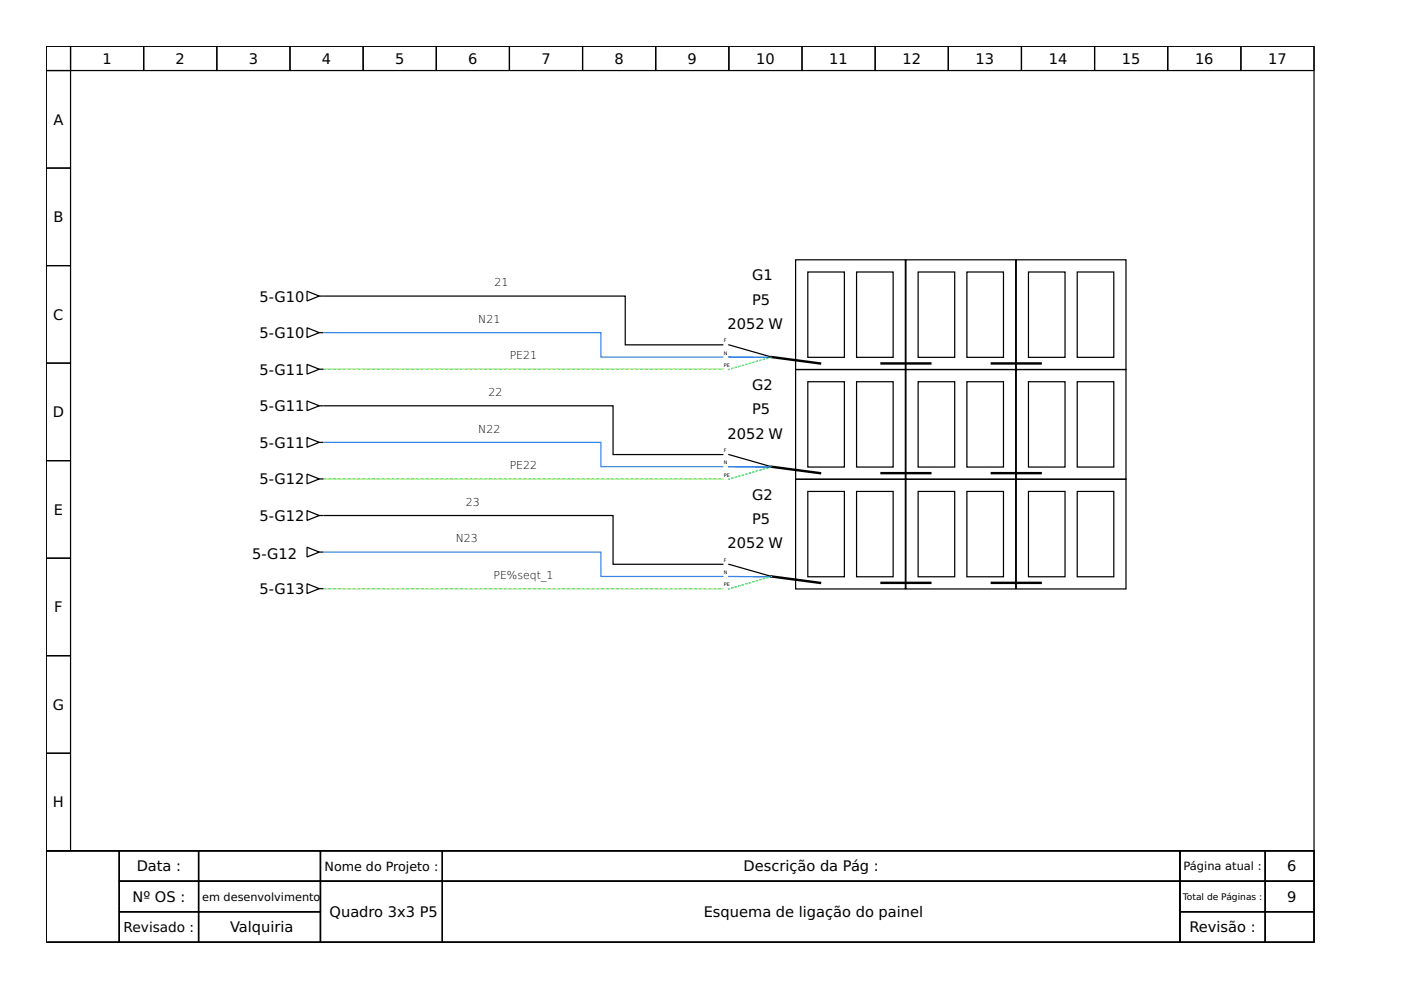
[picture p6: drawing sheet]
<svg xmlns="http://www.w3.org/2000/svg" width="297mm" height="210mm" viewBox="0 0 297 210" stroke-linecap="round" stroke-linejoin="round" font-family="sans-serif">
<g fill="none" stroke="#000" stroke-width=".26">
<path d="M9.8 9.8h268.8v170.6h-268.8zM9.8 9.8h5.2v5.2h-5.2zM9.8 15h5.2v20.6h-5.2zM15 9.8h15.5v5.2h-15.5zM30.5 9.8h15.5v5.2h-15.5zM46 9.8h15.5v5.2h-15.5zM61.5 9.8h15.5v5.2h-15.5zM77 9.8h15.5v5.2h-15.5zM92.5 9.8h15.5v5.2h-15.5zM108 9.8h15.5v5.2h-15.5zM123.5 9.8h15.5v5.2h-15.5zM139 9.8h15.5v5.2h-15.5z"/>
<path d="M154.5 9.8h15.5v5.2h-15.5zM170 9.8h15.6v5.2h-15.6zM185.6 9.8h15.5v5.2h-15.5zM201.1 9.8h15.5v5.2h-15.5zM216.6 9.8h15.5v5.2h-15.5zM232.1 9.8h15.5v5.2h-15.5zM247.6 9.8h15.5v5.2h-15.5zM263.1 9.8h15.5v5.2h-15.5zM9.8 35.6h5.2v20.7h-5.2zM9.8 56.3h5.2v20.7h-5.2zM168.7 55.1h23.2v23.2h-23.2zM171.3 57.7h7.7v18.1h-7.7z"/>
<path d="M181.6 57.7h7.8v18.1h-7.8zM192.1 55.1h23.2v23.2h-23.2zM194.7 57.7h7.7v18.1h-7.7zM205 57.7h7.8v18.1h-7.8zM215.5 55.1h23.2v23.2h-23.2zM218.1 57.7h7.7v18.1h-7.7zM228.4 57.7h7.7v18.1h-7.7zM9.8 77h5.2v20.7h-5.2zM65.1 69.5l2.6 1-2.6 1.1zM65.1 61.7l2.6 1.1-2.6 1zM65.1 77.3l2.6 1-2.6 1zM67.7 70.5h.8"/>
<path d="M67.7 62.8h.8M67.7 78.3h.8M68.7 62.8h63.9v10.3h20.6M154.5 73.1l9.1 2.6M168.7 78.3h23.2v23.3h-23.2zM192.1 78.3h23.2v23.3h-23.2zM215.5 78.3h23.2v23.3h-23.2zM9.8 97.7h5.2v20.6h-5.2zM65.1 85l2.6 1-2.6 1.1zM65.1 92.8l2.6 1-2.6 1zM67.7 86h.8M67.7 93.8h.8"/>
<path d="M68.7 86h61.3v10.4h23.2M154.5 96.4l9.1 2.6M171.3 80.9h7.7v18.1h-7.7zM181.6 80.9h7.8v18.1h-7.8zM194.7 80.9h7.7v18.1h-7.7zM205 80.9h7.8v18.1h-7.8zM218.1 80.9h7.7v18.1h-7.7zM228.4 80.9h7.7v18.1h-7.7zM9.8 118.3h5.2v20.7h-5.2zM65.1 108.3l2.6 1-2.6 1zM65.1 116l2.6 1.1-2.6 1zM65.1 100.5l2.6 1-2.6 1.1z"/>
<path d="M67.7 109.3h.8M67.7 117.1h.8M67.7 101.5h.8M68.7 109.3h61.3v10.3h23.2M154.5 119.6l9.1 2.6M168.7 101.6h23.2v23.3h-23.2zM171.3 104.2h7.7v18.1h-7.7zM181.6 104.2h7.8v18.1h-7.8zM192.1 101.6h23.2v23.3h-23.2zM194.7 104.2h7.7v18.1h-7.7zM205 104.2h7.8v18.1h-7.8zM215.5 101.6h23.2v23.3h-23.2z"/>
<path d="M218.1 104.2h7.7v18.1h-7.7zM228.4 104.2h7.7v18.1h-7.7zM9.8 139h5.2v20.7h-5.2zM65.1 123.8l2.6 1-2.6 1zM67.7 124.8h.8M9.8 159.7h5.2v20.7h-5.2zM9.8 180.4h268.8v19.4h-268.8zM9.8 180.4h15.5v19.4h-15.5zM25.3 180.4h16.8v6.4h-16.8zM25.3 186.8h16.8v6.5h-16.8zM25.3 193.3h16.8v6.5h-16.8zM42.1 180.4h25.8v6.4h-25.8z"/>
<path d="M42.1 186.8h25.8v6.5h-25.8zM42.1 193.3h25.8v6.5h-25.8zM67.9 180.4h25.9v6.4h-25.9zM67.9 186.8h25.9v13h-25.9zM93.8 180.4h156.4v6.4h-156.4zM93.8 186.8h156.4v13h-156.4zM250.2 180.4h18.1v6.4h-18.1zM250.2 186.8h18.1v6.5h-18.1zM250.2 193.3h18.1v6.5h-18.1zM268.3 180.4h10.3v6.4h-10.3zM268.3 186.8h10.3v6.5h-10.3zM268.3 193.3h10.3v6.5h-10.3z"/>
</g>
<path d="M163.6 75.7l10.3 1.4M186.9 77.1h10.3M210.3 77.1h10.3M163.6 99l10.3 1.3M186.9 100.3h10.3M210.3 100.3h10.3M163.6 122.2l10.3 1.4M186.9 123.6h10.3M210.3 123.6h10.3" fill="none" stroke="#000" stroke-width=".52"/>
<path d="M154.5 75.7l8.8 .1M154.5 99h8.8M154.5 122.2l8.8 .1" fill="none" stroke="#00f" stroke-width=".26"/>
<path d="M163.6 75.7l-9.1 2.6M163.6 99l-9.1 2.6M163.6 122.2l-9.1 2.7" fill="none" stroke="#0f0" stroke-width=".26" stroke-dasharray=".3 .5"/>
<path d="M68.7 70.5h58.7v5.2h25.8M68.7 93.8h58.7v5.2h25.8M68.7 117.1h58.7v5.1h25.8" fill="none" stroke="#3584e4" stroke-width=".26"/>
<path d="M68.7 78.3h84.5M68.7 101.5h84.5M68.7 124.8h84.5" fill="none" stroke="#33d17a" stroke-width=".26"/>
<path d="M153.2 78.3h-84.5M153.2 101.5h-84.5M153.2 124.8h-84.5" fill="none" stroke="#f9f06b" stroke-width=".26" stroke-dasharray=".3 .8"/>
<g font-size="3.1">
<text x="21.7" y="13.5">1</text>
<text x="37.2" y="13.5">2</text>
<text x="52.7" y="13.5">3</text>
<text x="68.3" y="13.5">4</text>
<text x="83.8" y="13.5">5</text>
<text x="99.3" y="13.5">6</text>
<text x="114.8" y="13.5">7</text>
<text x="130.3" y="13.5">8</text>
<text x="145.8" y="13.5">9</text>
<text x="160.3" y="13.5">10</text>
<text x="175.8" y="13.5">11</text>
<text x="191.3" y="13.5">12</text>
<text x="206.8" y="13.5">13</text>
<text x="222.4" y="13.5">14</text>
<text x="237.9" y="13.5">15</text>
<text x="253.4" y="13.5">16</text>
<text x="268.9" y="13.5">17</text>
<text x="11.3" y="26.5">A</text>
<text x="11.3" y="47.1">B</text>
<text x="159.4" y="59.4">G1</text>
<text x="55" y="63.9">5-G10</text>
<text x="159.4" y="64.6">P5</text>
<text x="11.3" y="67.8">C</text>
<text x="55" y="71.7">5-G10</text>
<text x="154.3" y="69.8">2052 W</text>
<text x="55" y="79.4">5-G11</text>
<text x="159.4" y="82.7">G2</text>
<text x="11.2" y="88.5">D</text>
<text x="55" y="87.2">5-G11</text>
<text x="159.4" y="87.8">P5</text>
<text x="55" y="95">5-G11</text>
<text x="154.3" y="93">2052 W</text>
<text x="55" y="102.7">5-G12</text>
<text x="159.4" y="105.9">G2</text>
<text x="11.4" y="109.2">E</text>
<text x="55" y="110.5">5-G12</text>
<text x="159.4" y="111.1">P5</text>
<text x="53.5" y="118.6">5-G12</text>
<text x="154.3" y="116.3">2052 W</text>
<text x="55" y="126">5-G13</text>
<text x="11.5" y="129.8">F</text>
<text x="11.2" y="150.5">G</text>
<text x="11.2" y="171.2">H</text>
<text x="29" y="184.8">Data :</text>
<text x="157.6" y="184.8">Descrição da Pág :</text>
<text x="272.9" y="184.8">6</text>
<text x="28.1" y="191.2">Nº OS :</text>
<text x="272.9" y="191.2">9</text>
<text x="48.8" y="197.7">Valquiria</text>
<text x="69.9" y="194.5">Quadro 3x3 P5</text>
<text x="149.2" y="194.5">Esquema de ligação do painel</text>
<text x="252.2" y="197.7">Revisão :</text>
</g>
<text font-size="2.9" x="26.2" y="197.6">Revisado :</text>
<text font-size="2.7" x="68.8" y="184.6">Nome do Projeto :</text>
<g font-size="2.4">
<text x="250.9" y="184.5">Página atual :</text>
<text x="42.9" y="191">em desenvolvimento</text>
</g>
<g font-size="2.3">
<text x="104.9" y="60.7">21</text>
<text x="101.4" y="68.5">N21</text>
<text x="108.1" y="76.2">PE21</text>
<text x="103.6" y="84">22</text>
<text x="101.4" y="91.7">N22</text>
<text x="108.1" y="99.5">PE22</text>
<text x="98.8" y="107.2">23</text>
<text x="96.6" y="115">N23</text>
<text x="104.6" y="122.7">PE%seqt_1</text>
</g>
<text font-size="1.9" x="250.8" y="190.8">Total de Páginas :</text>
<g font-size="1">
<text x="153.5" y="75.2">N</text>
<text x="153.5" y="72.6">F</text>
<text x="153.5" y="77.8">PE</text>
<text x="153.5" y="95.9">F</text>
<text x="153.5" y="98.4">N</text>
<text x="153.5" y="101">PE</text>
<text x="153.5" y="119.1">F</text>
<text x="153.5" y="121.7">N</text>
<text x="153.5" y="124.3">PE</text>
</g>
</svg>
